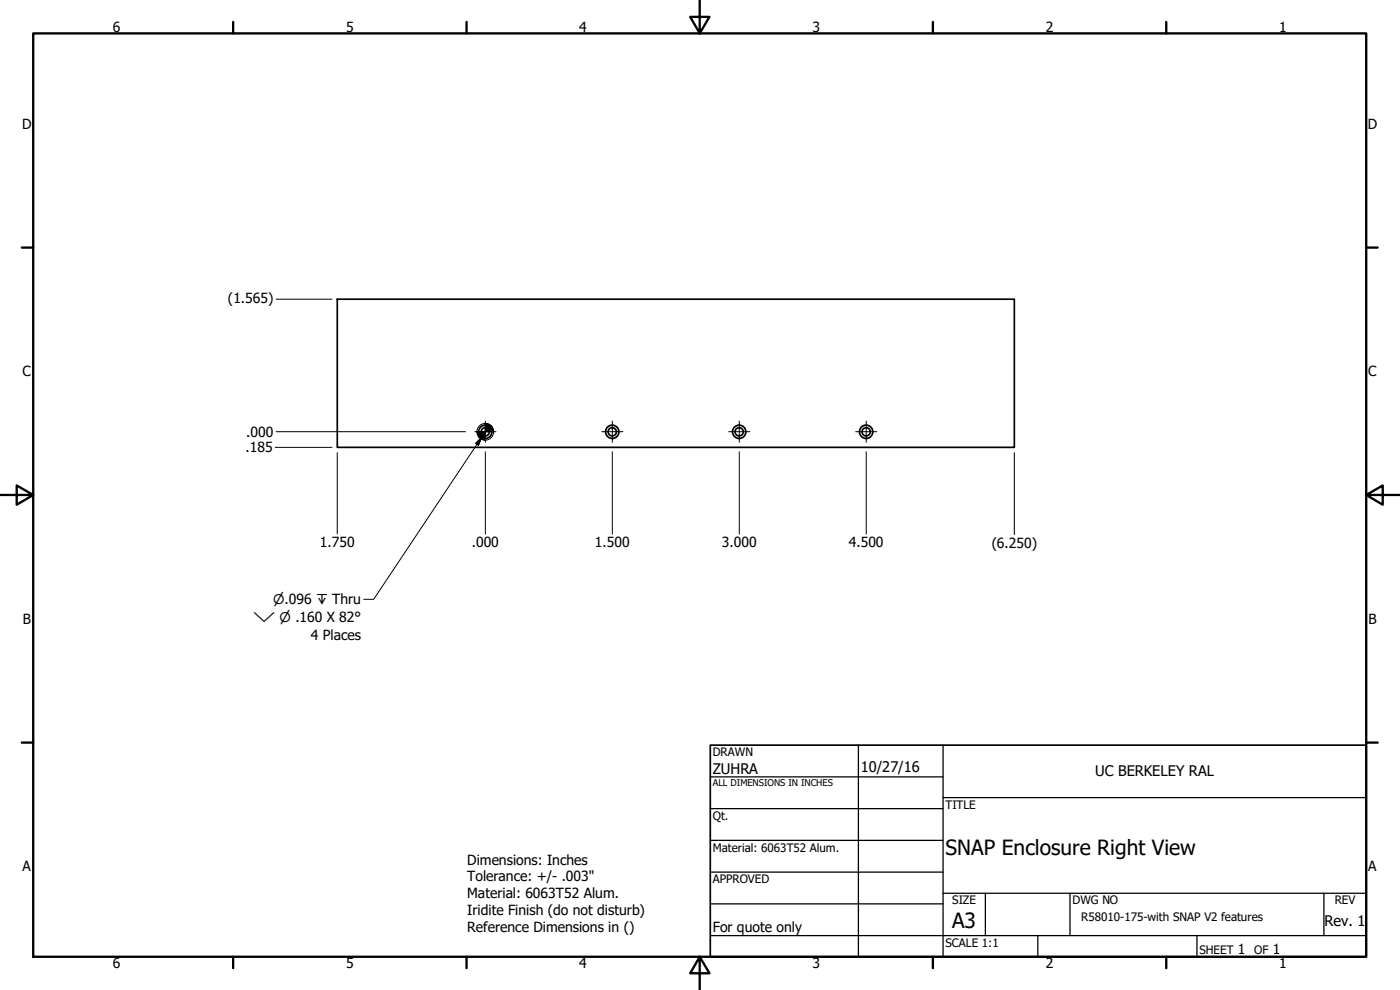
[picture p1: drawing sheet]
<svg xmlns="http://www.w3.org/2000/svg" width="420mm" height="297mm" viewBox="0 0 420 297" stroke-linecap="round" stroke-linejoin="round" font-family="sans-serif">
<!-- layer: Visible (ANSI) -->
<g fill="none" stroke="#000" stroke-width=".51">
<path d="M101.2 89.8h203.2v44.4h-203.2z"/>
<circle cx="145.6" cy="129.6" r="1.24"/>
<circle cx="145.6" cy="129.6" r="2"/>
<circle cx="183.7" cy="129.6" r="1.24"/>
<circle cx="183.7" cy="129.6" r="2"/>
<circle cx="221.8" cy="129.6" r="1.24"/>
<circle cx="221.8" cy="129.6" r="2"/>
<circle cx="259.9" cy="129.6" r="1.24"/>
<circle cx="259.9" cy="129.6" r="2"/>
</g>
<!-- layer: Border (ANSI) -->
<g fill="none" stroke="#000" stroke-width=".7">
<path d="M10 10h400v277.1h-400zM70 6.6v3.4M140 6.6v3.4M210 0v10l-2.9-4.9h5.8l-2.9 4.9M280 6.6v3.4M350 6.6v3.4M6.5 74.3h3.5M410 74.3h3.4M0 148.5h10l-5-2.8v5.7l5-2.9M410 148.5l5 2.9v-5.7l-5 2.8h10M6.5 222.8h3.5M410 222.8h3.4"/>
<path d="M70 287.1v3.4M140 287.1v3.4M210 287.1l2.9 4.9h-5.8l2.9-4.9v9.9M280 287.1v3.4M350 287.1v3.4"/>
</g>
<!-- layer: Title (ANSI) -->
<g fill="none" stroke="#000" stroke-width=".38">
<path d="M213.2 233.1h69.8M257.6 223.6v63.5M283 239.3h127M283 223.6v63.5M213.2 242.6h69.8M213.2 252.1h69.8M213.2 261.7h69.8M213.2 271.2h69.8M283 268h127M295.7 268v12.7M321.1 268v12.7M397.3 268v12.7"/>
<path d="M213.2 280.7h196.8M311.5 280.7v6.4M359.2 280.7v6.4"/>
</g>
<path d="M213.2 223.6h196.8v63.5h-196.8z" fill="none" stroke="#000" stroke-width=".51"/>
<!-- layer: Dimension (ANSI) -->
<g fill="none" stroke="#000" stroke-width=".3">
<path d="M82.9 89.8h16.7M82.6 134.2h17M82.9 129.5h56.8M101.2 135.8v24.4M145.7 135.6v24.7M183.8 135.6v24.7M221.9 135.6v24.7M260 135.6v24.7M304.4 135.8v24.6"/>
<circle cx="145.6" cy="129.6" r="2.51"/>
</g>
<path d="M143.2 129.5l.7 1.8-.5-.8zM143.2 129.5l1.5 2.4-.8-.6zM143.2 129.5l2.5 2.6-1-.2zM145.7 129.5h2.4zM145.7 127l2.4 2.5h-2.4zM145.7 127v5.1zM143.2 129.5h2.5v2.6zM143.2 129.5h2.5zM147.4 127.7l.6 .9 .1 .9zM146.6 127.2l.8 .5 .7 1.8zM145.7 127l.9 .2 1.5 2.3z" fill="#000" stroke="#000" stroke-width=".3"/>
<!-- layer: Center Mark (ANSI) -->
<path d="M142.5 129.5h6.3M145.7 126.4v6.3M180.6 129.5h6.3M183.8 126.4v6.3M218.7 129.5h6.3M221.9 126.4v6.3M256.8 129.5h6.3M260 126.4v6.3" fill="none" stroke="#000" stroke-width=".3"/>
<!-- layer: Symbol (ANSI) -->
<path d="M144.5 131.2l-.9 2.4-.9-.6zM144.5 131.2l-32.4 48.6h-2.9" fill="none" stroke="#000" stroke-width=".3"/>
<path d="M144.5 131.2l-.9 2.4zM144.5 131.2l-.9 2.4-.9-.6z" fill="#000" stroke="#000" stroke-width=".3"/>
<g font-size="6.3">
<text x="283.8" y="256.5">SNAP Enclosure Right View</text>
<text x="285.8" y="278.6">A3</text>
</g>
<g font-size="4.4">
<text x="213.9" y="232.2">ZUHRA</text>
<text x="258.4" y="231.6">10/27/16</text>
<text x="328.7" y="233">UC BERKELEY RAL</text>
<text x="397.5" y="277.8">Rev. 1</text>
</g>
<g font-size="4.2">
<text x="33.8" y="9.6">6</text>
<text x="103.9" y="9.6">5</text>
<text x="173.9" y="9.6">4</text>
<text x="243.8" y="9.6">3</text>
<text x="313.9" y="9.6">2</text>
<text x="383.9" y="9.6">1</text>
<text x="6.7" y="38.7">D</text>
<text x="410.5" y="38.7">D</text>
<text x="68.4" y="91">(1.565)</text>
<text x="6.8" y="113">C</text>
<text x="410.7" y="113">C</text>
<text x="73.9" y="131">.000</text>
<text x="73.7" y="135.7">.185</text>
<text x="96" y="164.1">1.750</text>
<text x="141.6" y="164.2">.000</text>
<text x="178.6" y="164.2">1.500</text>
<text x="216.7" y="164.2">3.000</text>
<text x="254.8" y="164.2">4.500</text>
<text x="297.6" y="164.3">(6.250)</text>
<text x="6.9" y="187.2">B</text>
<text x="410.7" y="187.2">B</text>
<text x="93.3" y="192">4 Places</text>
<text x="6.8" y="261.4">A</text>
<text x="140.2" y="259.4">Dimensions: Inches</text>
<text x="410.7" y="261.4">A</text>
<text x="140.2" y="264.5">Tolerance: +/- .003&quot;</text>
<text x="140.2" y="269.5">Material: 6063T52 Alum.</text>
<text x="140.2" y="274.5">Iridite Finish (do not disturb)</text>
<text x="140.2" y="279.5">Reference Dimensions in ()</text>
<text x="213.9" y="279.8">For quote only</text>
<text x="371.5" y="286.2">1</text>
<text x="382" y="286.2">1</text>
<text x="33.8" y="290.5">6</text>
<text x="103.9" y="290.5">5</text>
<text x="173.9" y="290.5">4</text>
<text x="243.8" y="290.5">3</text>
<text x="313.9" y="290.5">2</text>
<text x="383.9" y="290.5">1</text>
</g>
<g font-size="4">
<text x="82" y="181.3">⌀.096 ↧ Thru</text>
<text x="75.9" y="186.7">⌵ ⌀ .160 X 82°</text>
</g>
<g font-size="3.5">
<text x="213.9" y="226.9">DRAWN</text>
<text x="213.9" y="245.9">Qt.</text>
<text x="283.8" y="242.6">TITLE</text>
<text x="213.9" y="255.5">Material: 6063T52 Alum.</text>
<text x="213.9" y="265">APPROVED</text>
<text x="285.8" y="271.3">SIZE</text>
<text x="321.9" y="271.3">DWG NO</text>
<text x="400.6" y="271.3">REV</text>
<text x="324.5" y="276.5">R58010-175-with SNAP V2 features</text>
<text x="283.8" y="284">SCALE 1:1</text>
<text x="360" y="286.2">SHEET</text>
<text x="376.4" y="286.2">OF</text>
</g>
<text font-size="2.8" x="213.9" y="235.9">ALL DIMENSIONS IN INCHES</text>
</svg>
